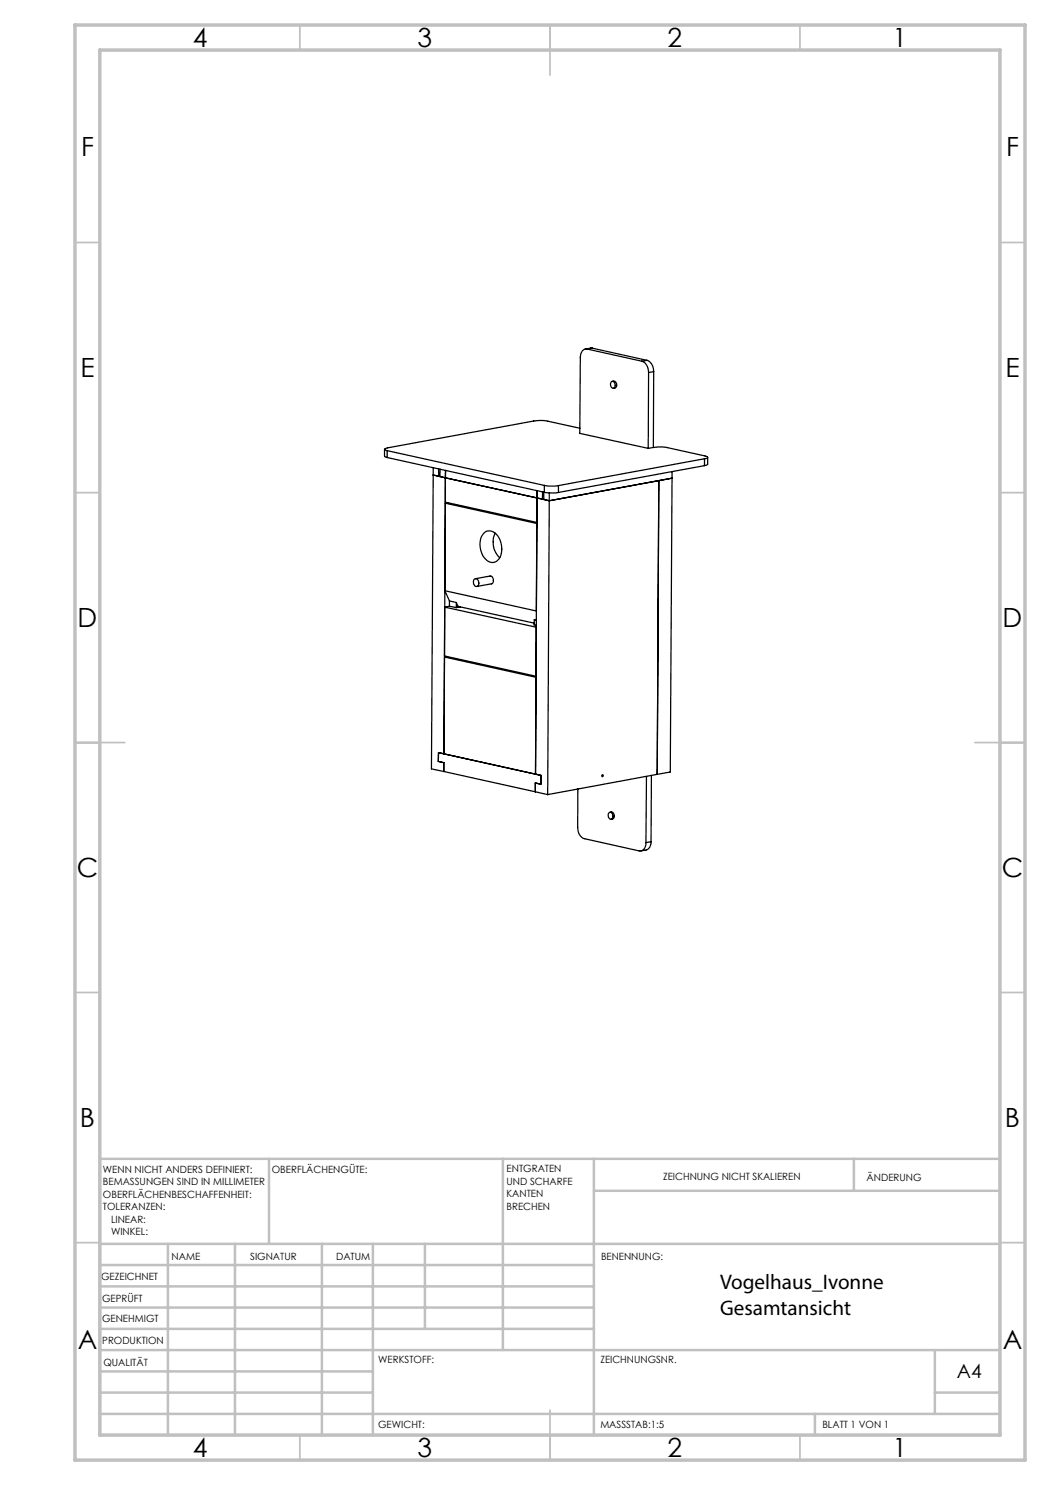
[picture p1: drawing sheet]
<svg xmlns="http://www.w3.org/2000/svg" width="210mm" height="297mm" viewBox="0 0 210 297" stroke-linecap="round" stroke-linejoin="round" font-family="sans-serif">
<g fill="none" stroke="#000" stroke-width=".25">
<path d="M117.4 69.8a1.38 1.38 0 0 0-1.3 1.7l-.1 15.2 13.6 3M117.4 69.8l11 2.4M118.5 69.6l-1.4 .2M118.5 69.6l-1.1 .2M118.5 69.6l10.9 2.5M122.2 76.4a.67 .67 0 0 1 .8 .2 .67 .67 0 0 1-.1 .9l-.1 .1a.73 .73 0 0 1-.7-.4 .73 .73 0 0 1 .1-.8zM122.4 76.3a.7 .7 0 0 1 .9 .5 .7 .7 0 0 1-.6 .8M128.4 72.2a2.23 2.23 0 0 1 1.3 2.3M129.4 72.1a2.23 2.23 0 0 1 1.3 2.2M129.4 72.1l-1 .1M129.7 74.5l-.1 15.2M130.7 74.3l-1 .2"/>
<path d="M130.7 74.3v15.2M76.9 89.8v1.4l.5 .3M77.4 90.1l31.5 7M77.4 90.1v1.4M77.4 91.5l31.5 7M86.6 93.6v1.4M86.6 95l1.1 .2M86.6 95l2.5 .6M86.6 95l-.3 58.8 2.5 .5M87.7 93.8v1.4M88 95.2h-.3M88 93.8v1.5l1.1 .3"/>
<path d="M89.1 95.6v4.8l18.3 4.1v-4.9M89.1 95.6l18.3 4M89.1 95.6l-.3 55.2M89.1 94.1v1.5M107.4 99.6l-.3 55.2 1.1 .3M107.4 99.6l2.5 .6M107.4 98.1v1.5M108.5 98.4v1.4h.3M108.8 98.5v1.4M108.9 97.1l1 .1 1.8-.1M108.9 98.5l1 .1 1.8-.1M108.9 97.1v1.4"/>
<path d="M109.9 98.6v1.6M111.7 97.1v1.4M116 85.7l-6.7-1.5h-2.5l-29.9 5.6v.1l.5 .2M130.7 89.5h2.5l8.3 1.9v.2l-.6 .2M130.7 89.5l-1.1 .2M134.4 94.3v1.3M134.4 95.6l-24.5 4.6M134.4 95.6l-2.6 .5-.4 58.8M134.4 95.6l-.3 58.8-2.7 .5M140.9 91.8l-29.2 5.3M140.9 91.8v1.3M140.9 93.1l-29.2 5.4"/>
<path d="M141.5 91.5v1.3l-.6 .3M89 118.1l18.3 4.1M89 118.1l.9 2.1M89.1 100.6l-.1 17.5M89.1 100.6l18.3 4.1M89.5 100.5l-.4 .1M94.8 115.9a.74 .74 0 0 1 .9 .2 .74 .74 0 0 1 0 .9 .57 .57 0 0 1-.7 .2 .57 .57 0 0 1-.3-.7zM95.1 115.7l2.9-.5a.85 .85 0 0 1 .7 .7 .85 .85 0 0 1-.4 .9l-2.9 .5M96.8 106.6a1.93 1.93 0 0 1 3 1 3.8 3.8 0 0 1-.5 4.7 2.14 2.14 0 0 1-2.9-1.6 3.8 3.8 0 0 1 .4-4.1zM99 106.6a4.3 4.3 0 0 0 .9 4.9M109.9 100.2l-.4 58.7M88.9 131.4l-.1 19.4"/>
<path d="M88.9 131.4l18.3 4.1M88.9 131.2l18.3 4.1M89.4 131.3l-.5 .1M89.9 121.2l-1 .2 18.3 4M89.9 121.2l1.4 .3M89.9 120.2v1M89.9 120.2l1.4 .3M91.3 120.5v1M91.3 120.5l.3 .8 15.3 3.3M92 121.4l-.7 .1M107.3 124l-.4-.1-.1 1.1 .4 .1M87.7 150.5l20.5 4.6"/>
<path d="M87.7 150.5v1.8l1.1 .2v1.8M87.7 150.5l1.1 .3M88.8 154.3l18.3 4.1M107.1 158.4l2.4 .5M108.2 155.1v1.7l-1.1-.2v1.8M115.6 157.8l-.1 7.7a2.19 2.19 0 0 0 1.4 2.2l10.9 2.5a1.34 1.34 0 0 0 1.4-1.7M120.4 155a.15 .15 0 0 1 .2 .2 .15 .15 0 0 1-.2 0zM129.3 155.3l-.1 13.2M130.3 155.1l-.1 13.2M131.4 154.9l-21.9 4M121.8 162.6a.61 .61 0 0 1 .7 .1 .61 .61 0 0 1 .1 .8 .49 .49 0 0 1-.7 .3 .49 .49 0 0 1-.3-.6zM122 162.5a.72 .72 0 0 1 .8 .5 .72 .72 0 0 1-.6 .9"/>
<path d="M130.2 168.3l-.1 .7-.3 .6a1.88 1.88 0 0 1-1.6 .6M130.2 168.3l-1 .2"/>
</g>
<g fill="none" stroke="#c0c0c0" stroke-width=".35">
<path d="M60 5v5M110 5v10M160 5v5M15 48.5h5M200 48.5h5M15 98.5h5M200 98.5h5M15 148.5h10M195 148.5h10M15 198.5h5M200 198.5h5M15 248.5h5"/>
<path d="M200 248.5h5M60 287v5M110 282v10M160 287v5"/>
</g>
<g fill="none" stroke="#c0c0c0" stroke-width=".5">
<path d="M53.8 231.8v17M100.6 231.8v38.2M118.8 231.8v55.2M118.8 238.2h81.2M170.8 231.8v6.4M200 231.8h-180v55.2M20 248.8h180M20 257.3h98.8M20 253h98.8M33.6 248.8v38.2M47 248.8v38.2M64.4 248.8v38.2"/>
<path d="M74.6 248.8v38.2M85 248.8v17M20 265.8h98.8M20 261.5h98.8M20 278.5h54.6M20 274.3h54.6M20 270h180M187 278.5h13M187 270v12.8M20 282.8h180M163 282.8v4.2"/>
</g>
<path d="M15 5h190v287h-190zM20 10h180v277h-180z" fill="none" stroke="#c0c0c0" stroke-width=".7"/>
<g font-size="5.3">
<text x="38.5" y="9.5">4</text>
<text x="83.5" y="9.5">3</text>
<text x="133.5" y="9.5">2</text>
<text x="178.5" y="9.5">1</text>
<text x="16.2" y="31.2">F</text>
<text x="201.2" y="31.2">F</text>
<text x="16.1" y="75.5">E</text>
<text x="201.1" y="75.5">E</text>
<text x="15.5" y="125.5">D</text>
<text x="200.5" y="125.5">D</text>
<text x="15.4" y="175.5">C</text>
<text x="200.3" y="175.5">C</text>
<text x="16" y="225.5">B</text>
<text x="201" y="225.5">B</text>
<text x="15.5" y="269.7">A</text>
<text x="200.5" y="269.7">A</text>
<text x="38.5" y="291.5">4</text>
<text x="83.5" y="291.5">3</text>
<text x="133.5" y="291.5">2</text>
<text x="178.5" y="291.5">1</text>
</g>
<g font-size="4.2">
<text x="144" y="257.9">Vogelhaus_Ivonne</text>
<text x="144" y="263">Gesamtansicht</text>
</g>
<text font-size="3.9" x="191.4" y="275.6">A4</text>
<g font-size="2">
<text x="20.6" y="234.6">WENN NICHT ANDERS DEFINIERT:</text>
<text x="20.6" y="237.1">BEMASSUNGEN SIND IN MILLIMETER</text>
<text x="20.6" y="239.6">OBERFLÄCHENBESCHAFFENHEIT:</text>
<text x="54.4" y="234.6">OBERFLÄCHENGÜTE:</text>
<text x="101.3" y="234.5">ENTGRATEN</text>
<text x="101.3" y="237">UND SCHARFE</text>
<text x="101.3" y="239.5">KANTEN</text>
<text x="132.6" y="236">ZEICHNUNG NICHT SKALIEREN</text>
<text x="173.3" y="236.2">ÄNDERUNG</text>
<text x="20.6" y="242.1">TOLERANZEN:</text>
<text x="22.2" y="244.6">LINEAR:</text>
<text x="101.3" y="242">BRECHEN</text>
<text x="22.2" y="247.1">WINKEL:</text>
<text x="34.3" y="252">NAME</text>
<text x="50" y="251.9">SIGNATUR</text>
<text x="67.2" y="251.9">DATUM</text>
<text x="120.2" y="251.9">BENENNUNG:</text>
<text x="20.2" y="256.1">GEZEICHNET</text>
<text x="20.4" y="260.3">GEPRÜFT</text>
<text x="20.4" y="264.4">GENEHMIGT</text>
<text x="20.5" y="268.8">PRODUKTION</text>
<text x="20.7" y="273.1">QUALITÄT</text>
<text x="75.6" y="272.5">WERKSTOFF:</text>
<text x="120.1" y="272.5">ZEICHNUNGSNR.</text>
<text x="75.6" y="285.5">GEWICHT:</text>
<text x="120.1" y="285.6">MASSSTAB:1:5</text>
<text x="164.5" y="285.6">BLATT 1 VON 1</text>
</g>
</svg>
